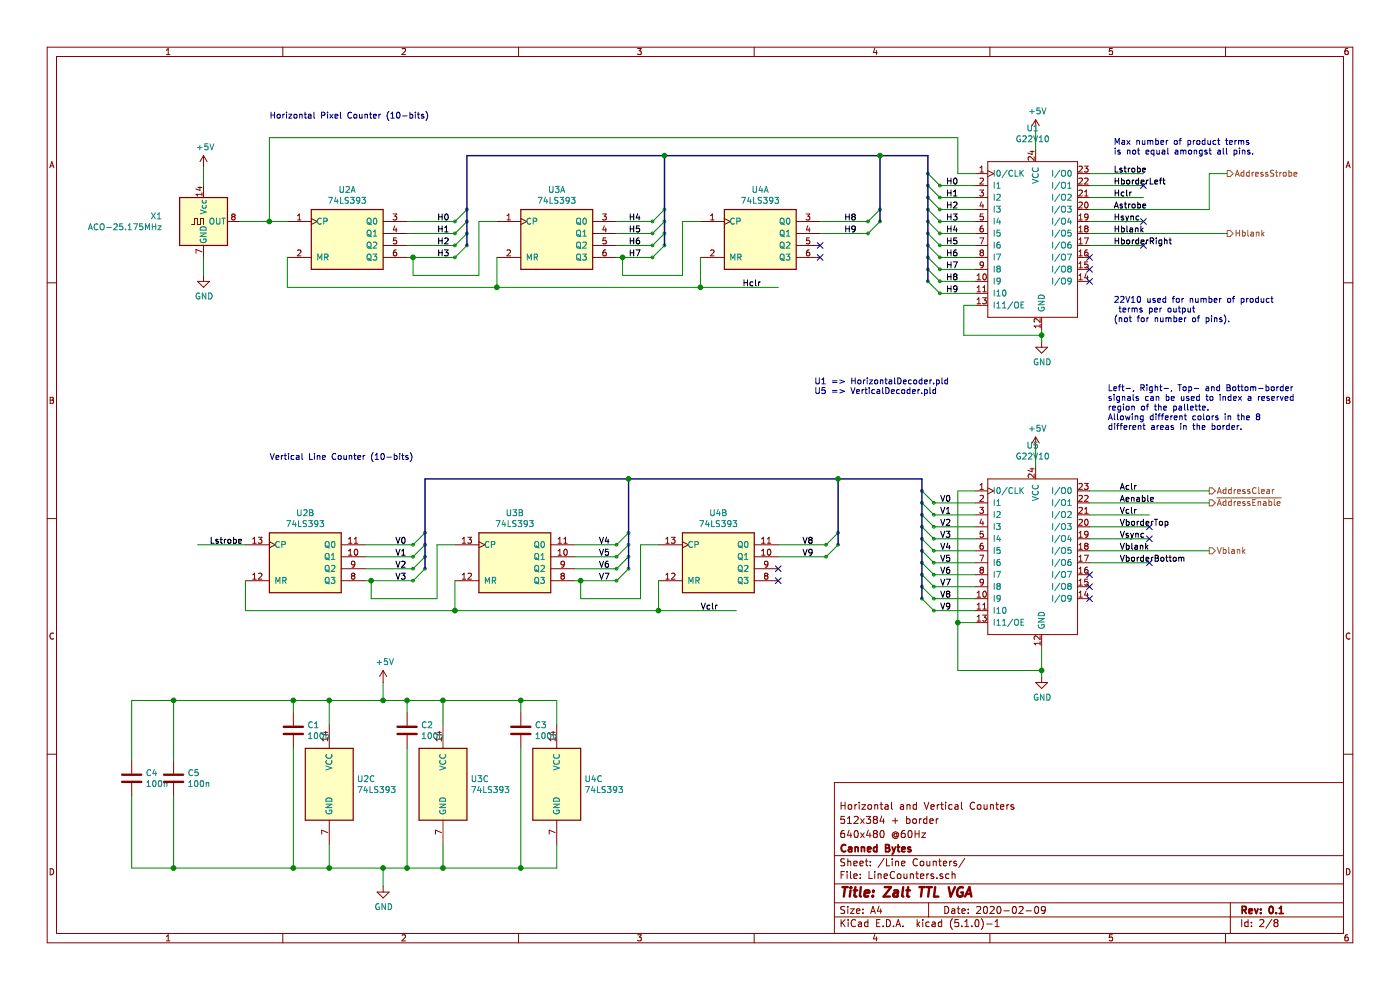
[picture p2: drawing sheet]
EESchema Schematic File Version 4
LIBS:ZaltTtlVga-cache
EELAYER 29 0
EELAYER END
$Descr A4 11693 8268
encoding utf-8
Sheet 2 8
Title "Zalt TTL VGA"
Date "2020-02-09"
Rev "0.1"
Comp "Canned Bytes"
Comment1 "640x480 @60Hz"
Comment2 "512x384 + border"
Comment3 "Horizontal and Vertical Counters"
Comment4 ""
$EndDescr
$Comp
L 74xx:74LS393 U?
U 1 1
P 6350 1950
AR Path="/5E484BD6" Ref="U?"  Part="1" 
AR Path="/5E451FD0/5E484BD6" Ref="U4"  Part="1" 
F 0 "U4" H 6350 2317 50  0000 C CNN
F 1 "74LS393" H 6350 2226 50  0000 C CNN
F 2 "" H 6350 1950 50  0001 C CNN
F 3 "74xx\\74LS393.pdf" H 6350 1950 50  0001 C CNN
	1    6350 1950
	1    0    0    -1  
$EndComp
$Comp
L 74xx:74LS393 U?
U 2 1
P 6000 4650
AR Path="/5E484BDC" Ref="U?"  Part="2" 
AR Path="/5E451FD0/5E484BDC" Ref="U4"  Part="2" 
F 0 "U4" H 6000 5017 50  0000 C CNN
F 1 "74LS393" H 6000 4926 50  0000 C CNN
F 2 "" H 6000 4650 50  0001 C CNN
F 3 "74xx\\74LS393.pdf" H 6000 4650 50  0001 C CNN
	2    6000 4650
	1    0    0    -1  
$EndComp
$Comp
L 74xx:74LS393 U?
U 1 1
P 4650 1950
AR Path="/5E484BE2" Ref="U?"  Part="1" 
AR Path="/5E451FD0/5E484BE2" Ref="U3"  Part="1" 
F 0 "U3" H 4650 2317 50  0000 C CNN
F 1 "74LS393" H 4650 2226 50  0000 C CNN
F 2 "" H 4650 1950 50  0001 C CNN
F 3 "74xx\\74LS393.pdf" H 4650 1950 50  0001 C CNN
	1    4650 1950
	1    0    0    -1  
$EndComp
$Comp
L 74xx:74LS393 U?
U 2 1
P 4300 4650
AR Path="/5E484BE8" Ref="U?"  Part="2" 
AR Path="/5E451FD0/5E484BE8" Ref="U3"  Part="2" 
F 0 "U3" H 4300 5017 50  0000 C CNN
F 1 "74LS393" H 4300 4926 50  0000 C CNN
F 2 "" H 4300 4650 50  0001 C CNN
F 3 "74xx\\74LS393.pdf" H 4300 4650 50  0001 C CNN
	2    4300 4650
	1    0    0    -1  
$EndComp
$Comp
L 74xx:74LS393 U?
U 1 1
P 2900 1950
AR Path="/5E484BEE" Ref="U?"  Part="1" 
AR Path="/5E451FD0/5E484BEE" Ref="U2"  Part="1" 
F 0 "U2" H 2900 2317 50  0000 C CNN
F 1 "74LS393" H 2900 2226 50  0000 C CNN
F 2 "" H 2900 1950 50  0001 C CNN
F 3 "74xx\\74LS393.pdf" H 2900 1950 50  0001 C CNN
	1    2900 1950
	1    0    0    -1  
$EndComp
$Comp
L 74xx:74LS393 U?
U 2 1
P 2550 4650
AR Path="/5E484BF4" Ref="U?"  Part="2" 
AR Path="/5E451FD0/5E484BF4" Ref="U2"  Part="2" 
F 0 "U2" H 2550 5017 50  0000 C CNN
F 1 "74LS393" H 2550 4926 50  0000 C CNN
F 2 "" H 2550 4650 50  0001 C CNN
F 3 "74xx\\74LS393.pdf" H 2550 4650 50  0001 C CNN
	2    2550 4650
	1    0    0    -1  
$EndComp
$Comp
L Oscillator:ACO-xxxMHz X?
U 1 1
P 1700 1850
AR Path="/5E484BFA" Ref="X?"  Part="1" 
AR Path="/5E451FD0/5E484BFA" Ref="X1"  Part="1" 
F 0 "X1" H 1357 1896 50  0000 R CNN
F 1 "ACO-25.175MHz" H 1357 1805 50  0000 R CNN
F 2 "Oscillator:Oscillator_DIP-14" H 2150 1500 50  0001 C CNN
F 3 "http://www.conwin.com/datasheets/cx/cx030.pdf" H 1600 1850 50  0001 C CNN
	1    1700 1850
	1    0    0    -1  
$EndComp
Wire Wire Line
	3400 1850 3800 1850
Wire Wire Line
	3400 1950 3800 1950
Wire Wire Line
	3400 2050 3800 2050
Wire Wire Line
	3400 2150 3450 2150
Entry Wire Line
	3800 1850 3900 1750
Entry Wire Line
	3800 1950 3900 1850
Entry Wire Line
	3800 2050 3900 1950
Entry Wire Line
	3800 2150 3900 2050
Wire Wire Line
	3450 2150 3450 2300
Wire Wire Line
	3450 2300 4000 2300
Wire Wire Line
	4000 2300 4000 1850
Wire Wire Line
	4000 1850 4150 1850
Connection ~ 3450 2150
Wire Wire Line
	3450 2150 3800 2150
Wire Wire Line
	2400 2150 2400 2400
Wire Wire Line
	2400 2400 4150 2400
Wire Wire Line
	5850 2400 5850 2150
Wire Wire Line
	4150 2150 4150 2400
Connection ~ 4150 2400
Wire Wire Line
	4150 2400 5850 2400
Text Label 3650 1850 0    50   ~ 0
H0
Text Label 3650 1950 0    50   ~ 0
H1
Text Label 3650 2050 0    50   ~ 0
H2
Text Label 3650 2150 0    50   ~ 0
H3
Wire Wire Line
	6850 1850 7250 1850
Wire Wire Line
	6850 1950 7250 1950
Entry Wire Line
	5450 1850 5550 1750
Entry Wire Line
	5450 1950 5550 1850
Entry Wire Line
	5450 2050 5550 1950
Entry Wire Line
	5450 2150 5550 2050
Entry Wire Line
	7250 1850 7350 1750
Entry Wire Line
	7250 1950 7350 1850
Text Label 5250 1850 0    50   ~ 0
H4
Text Label 5250 1950 0    50   ~ 0
H5
Text Label 5250 2050 0    50   ~ 0
H6
Text Label 5250 2150 0    50   ~ 0
H7
Text Label 7050 1850 0    50   ~ 0
H8
Text Label 7050 1950 0    50   ~ 0
H9
NoConn ~ 6850 2050
NoConn ~ 6850 2150
Wire Bus Line
	3900 1300 5550 1300
Wire Wire Line
	5150 1850 5450 1850
Wire Wire Line
	5150 1950 5450 1950
Wire Wire Line
	5150 2050 5450 2050
Wire Wire Line
	5150 2150 5200 2150
Connection ~ 5550 1300
Wire Bus Line
	5550 1300 7350 1300
Wire Wire Line
	5850 1850 5700 1850
Wire Wire Line
	5700 1850 5700 2300
Wire Wire Line
	5700 2300 5200 2300
Wire Wire Line
	5200 2300 5200 2150
Connection ~ 5200 2150
Wire Wire Line
	5200 2150 5450 2150
Entry Wire Line
	7750 1450 7850 1550
Entry Wire Line
	7750 1550 7850 1650
Entry Wire Line
	7750 1650 7850 1750
Entry Wire Line
	7750 1750 7850 1850
Entry Wire Line
	7750 1850 7850 1950
Entry Wire Line
	7750 1950 7850 2050
Entry Wire Line
	7750 2050 7850 2150
Entry Wire Line
	7750 2150 7850 2250
Entry Wire Line
	7750 2250 7850 2350
Entry Wire Line
	7750 2350 7850 2450
Wire Wire Line
	7850 1550 8150 1550
Wire Wire Line
	7850 1650 8150 1650
Wire Wire Line
	7850 1750 8150 1750
Wire Wire Line
	7850 1850 8150 1850
Wire Wire Line
	7850 1950 8150 1950
Wire Wire Line
	7850 2050 8150 2050
Wire Wire Line
	7850 2150 8150 2150
Wire Wire Line
	7850 2250 8150 2250
Wire Wire Line
	7850 2350 8150 2350
Wire Wire Line
	7850 2450 8150 2450
Text Label 7900 1550 0    50   ~ 0
H0
Text Label 7900 1650 0    50   ~ 0
H1
Text Label 7900 1750 0    50   ~ 0
H2
Text Label 7900 1850 0    50   ~ 0
H3
Text Label 7900 1950 0    50   ~ 0
H4
Text Label 7900 2050 0    50   ~ 0
H5
Text Label 7900 2150 0    50   ~ 0
H6
Text Label 7900 2250 0    50   ~ 0
H7
Text Label 7900 2350 0    50   ~ 0
H8
Text Label 7900 2450 0    50   ~ 0
H9
$Comp
L power:+5V #PWR?
U 1 1
P 8650 1100
AR Path="/5E484C54" Ref="#PWR?"  Part="1" 
AR Path="/5E451FD0/5E484C54" Ref="#PWR01"  Part="1" 
F 0 "#PWR01" H 8650 950 50  0001 C CNN
F 1 "+5V" H 8665 1273 50  0000 C CNN
F 2 "" H 8650 1100 50  0001 C CNN
F 3 "" H 8650 1100 50  0001 C CNN
	1    8650 1100
	1    0    0    -1  
$EndComp
$Comp
L power:GND #PWR?
U 1 1
P 8700 2850
AR Path="/5E484C5B" Ref="#PWR?"  Part="1" 
AR Path="/5E451FD0/5E484C5B" Ref="#PWR04"  Part="1" 
F 0 "#PWR04" H 8700 2600 50  0001 C CNN
F 1 "GND" H 8705 2677 50  0000 C CNN
F 2 "" H 8700 2850 50  0001 C CNN
F 3 "" H 8700 2850 50  0001 C CNN
	1    8700 2850
	1    0    0    -1  
$EndComp
Text Label 9300 1750 0    50   ~ 0
Astrobe
Text Label 9300 1850 0    50   ~ 0
Hsync
Text Label 9300 1950 0    50   ~ 0
Hblank
Text Label 9300 1450 0    50   ~ 0
Lstrobe
Text Label 9300 1650 0    50   ~ 0
Hclr
Wire Wire Line
	5850 2400 6500 2400
Connection ~ 5850 2400
Text Label 6200 2400 0    50   ~ 0
Hclr
Wire Wire Line
	3050 4550 3450 4550
Wire Wire Line
	3050 4650 3450 4650
Wire Wire Line
	3050 4750 3450 4750
Wire Wire Line
	3050 4850 3100 4850
Wire Wire Line
	4800 4550 5150 4550
Wire Wire Line
	4800 4650 5150 4650
Wire Wire Line
	4800 4750 5150 4750
Wire Wire Line
	4800 4850 4850 4850
Wire Wire Line
	6500 4550 6900 4550
Wire Wire Line
	6500 4650 6900 4650
Entry Wire Line
	3450 4550 3550 4450
Entry Wire Line
	3450 4650 3550 4550
Entry Wire Line
	3450 4750 3550 4650
Entry Wire Line
	3450 4850 3550 4750
Entry Wire Line
	5150 4550 5250 4450
Entry Wire Line
	5150 4650 5250 4550
Entry Wire Line
	5150 4750 5250 4650
Entry Wire Line
	5150 4850 5250 4750
Entry Wire Line
	6900 4550 7000 4450
Entry Wire Line
	6900 4650 7000 4550
Text Label 3300 4550 0    50   ~ 0
V0
Text Label 3300 4650 0    50   ~ 0
V1
Text Label 3300 4750 0    50   ~ 0
V2
Text Label 3300 4850 0    50   ~ 0
V3
Text Label 5000 4550 0    50   ~ 0
V4
Text Label 5000 4650 0    50   ~ 0
V5
Text Label 5000 4750 0    50   ~ 0
V6
Text Label 5000 4850 0    50   ~ 0
V7
Text Label 6700 4550 0    50   ~ 0
V8
Text Label 6700 4650 0    50   ~ 0
V9
Wire Wire Line
	3100 4850 3100 5000
Wire Wire Line
	3100 5000 3650 5000
Wire Wire Line
	3650 5000 3650 4550
Wire Wire Line
	3650 4550 3800 4550
Connection ~ 3100 4850
Wire Wire Line
	3100 4850 3450 4850
Wire Wire Line
	4850 4850 4850 5000
Wire Wire Line
	4850 5000 5350 5000
Wire Wire Line
	5350 5000 5350 4550
Wire Wire Line
	5350 4550 5500 4550
Connection ~ 4850 4850
Wire Wire Line
	4850 4850 5150 4850
Wire Wire Line
	2050 4850 2050 5100
Wire Wire Line
	2050 5100 3800 5100
Wire Wire Line
	5500 5100 5500 4850
Wire Wire Line
	3800 4850 3800 5100
Connection ~ 3800 5100
Wire Wire Line
	3800 5100 5500 5100
Connection ~ 5500 5100
Wire Bus Line
	3550 4000 5250 4000
Connection ~ 5250 4000
Wire Bus Line
	5250 4000 7000 4000
Connection ~ 7000 4000
Wire Bus Line
	7350 1300 7750 1300
Connection ~ 7350 1300
Wire Wire Line
	7800 4200 8150 4200
Wire Wire Line
	7800 4300 8150 4300
Wire Wire Line
	7800 4400 8150 4400
Wire Wire Line
	7800 4500 8150 4500
Wire Wire Line
	7800 4600 8150 4600
Wire Wire Line
	7800 4700 8150 4700
Wire Wire Line
	7800 4800 8150 4800
Wire Wire Line
	7800 4900 8150 4900
Wire Wire Line
	7800 5000 8150 5000
Wire Wire Line
	7800 5100 8150 5100
Text Label 7850 4200 0    50   ~ 0
V0
Text Label 7850 4300 0    50   ~ 0
V1
Text Label 7850 4400 0    50   ~ 0
V2
Text Label 7850 4500 0    50   ~ 0
V3
Text Label 7850 4600 0    50   ~ 0
V4
Text Label 7850 4700 0    50   ~ 0
V5
Text Label 7850 4800 0    50   ~ 0
V6
Text Label 7850 4900 0    50   ~ 0
V7
Text Label 7850 5000 0    50   ~ 0
V8
Text Label 7850 5100 0    50   ~ 0
V9
Entry Wire Line
	7700 4100 7800 4200
Entry Wire Line
	7700 4200 7800 4300
Entry Wire Line
	7700 4300 7800 4400
Entry Wire Line
	7700 4400 7800 4500
Entry Wire Line
	7700 4500 7800 4600
Entry Wire Line
	7700 4600 7800 4700
Entry Wire Line
	7700 4700 7800 4800
Entry Wire Line
	7700 4800 7800 4900
Entry Wire Line
	7700 4900 7800 5000
Entry Wire Line
	7700 5000 7800 5100
Wire Bus Line
	7000 4000 7700 4000
NoConn ~ 6500 4750
NoConn ~ 6500 4850
Wire Wire Line
	9100 4400 9600 4400
Text Label 9350 4300 0    50   ~ 0
Vclr
Text Label 9350 4500 0    50   ~ 0
Vsync
Text Label 9350 4600 0    50   ~ 0
Vblank
Text Label 9350 4400 0    50   ~ 0
VborderTop
Wire Wire Line
	2050 4550 1650 4550
Text Label 1750 4550 0    50   ~ 0
Lstrobe
$Comp
L power:+5V #PWR?
U 1 1
P 8650 3750
AR Path="/5E484CCC" Ref="#PWR?"  Part="1" 
AR Path="/5E451FD0/5E484CCC" Ref="#PWR05"  Part="1" 
F 0 "#PWR05" H 8650 3600 50  0001 C CNN
F 1 "+5V" H 8665 3923 50  0000 C CNN
F 2 "" H 8650 3750 50  0001 C CNN
F 3 "" H 8650 3750 50  0001 C CNN
	1    8650 3750
	1    0    0    -1  
$EndComp
$Comp
L power:GND #PWR?
U 1 1
P 8700 5650
AR Path="/5E484CD2" Ref="#PWR?"  Part="1" 
AR Path="/5E451FD0/5E484CD2" Ref="#PWR06"  Part="1" 
F 0 "#PWR06" H 8700 5400 50  0001 C CNN
F 1 "GND" H 8705 5477 50  0000 C CNN
F 2 "" H 8700 5650 50  0001 C CNN
F 3 "" H 8700 5650 50  0001 C CNN
	1    8700 5650
	1    0    0    -1  
$EndComp
$Comp
L power:GND #PWR?
U 1 1
P 1700 2300
AR Path="/5E484CDA" Ref="#PWR?"  Part="1" 
AR Path="/5E451FD0/5E484CDA" Ref="#PWR03"  Part="1" 
F 0 "#PWR03" H 1700 2050 50  0001 C CNN
F 1 "GND" H 1705 2127 50  0000 C CNN
F 2 "" H 1700 2300 50  0001 C CNN
F 3 "" H 1700 2300 50  0001 C CNN
	1    1700 2300
	1    0    0    -1  
$EndComp
$Comp
L power:+5V #PWR?
U 1 1
P 1700 1400
AR Path="/5E484CE0" Ref="#PWR?"  Part="1" 
AR Path="/5E451FD0/5E484CE0" Ref="#PWR02"  Part="1" 
F 0 "#PWR02" H 1700 1250 50  0001 C CNN
F 1 "+5V" H 1715 1573 50  0000 C CNN
F 2 "" H 1700 1400 50  0001 C CNN
F 3 "" H 1700 1400 50  0001 C CNN
	1    1700 1400
	1    0    0    -1  
$EndComp
Wire Wire Line
	1700 1400 1700 1550
Wire Wire Line
	1700 2150 1700 2300
Wire Wire Line
	9100 1550 9550 1550
Wire Wire Line
	9100 1650 9550 1650
Wire Wire Line
	8700 2750 8700 2800
Text Notes 9300 2700 0    50   ~ 0
22V10 used for number of product\n terms per output \n(not for number of pins).
Wire Wire Line
	9100 2050 9550 2050
Text Label 9300 2050 0    50   ~ 0
HborderRight
Text Notes 9300 1300 0    50   ~ 0
Max number of product terms\nis not equal amongst all pins. 
Wire Wire Line
	9100 4500 9600 4500
Wire Wire Line
	9100 4700 9600 4700
Text Label 9350 4700 0    50   ~ 0
VborderBottom
Text Notes 9250 3600 0    50   ~ 0
Left-, Right-, Top- and Bottom-border \nsignals can be used to index a reserved \nregion of the pallette.\nAllowing different colors in the 8 \ndifferent areas in the border.
Text Label 9350 4100 0    50   ~ 0
Aclr
Text Notes 2250 1000 0    50   ~ 0
Horizontal Pixel Counter (10-bits)
Text Notes 2250 3850 0    50   ~ 0
Vertical Line Counter (10-bits)
$Comp
L 74xx:74LS393 U?
U 3 1
P 2750 6550
AR Path="/5E4990CD" Ref="U?"  Part="3" 
AR Path="/5E451FD0/5E4990CD" Ref="U2"  Part="3" 
F 0 "U2" H 2980 6596 50  0000 L CNN
F 1 "74LS393" H 2980 6505 50  0000 L CNN
F 2 "" H 2750 6550 50  0001 C CNN
F 3 "74xx\\74LS393.pdf" H 2750 6550 50  0001 C CNN
	3    2750 6550
	1    0    0    -1  
$EndComp
$Comp
L 74xx:74LS393 U?
U 3 1
P 3700 6550
AR Path="/5E4990D3" Ref="U?"  Part="3" 
AR Path="/5E451FD0/5E4990D3" Ref="U3"  Part="3" 
F 0 "U3" H 3930 6596 50  0000 L CNN
F 1 "74LS393" H 3930 6505 50  0000 L CNN
F 2 "" H 3700 6550 50  0001 C CNN
F 3 "74xx\\74LS393.pdf" H 3700 6550 50  0001 C CNN
	3    3700 6550
	1    0    0    -1  
$EndComp
$Comp
L 74xx:74LS393 U?
U 3 1
P 4650 6550
AR Path="/5E4990D9" Ref="U?"  Part="3" 
AR Path="/5E451FD0/5E4990D9" Ref="U4"  Part="3" 
F 0 "U4" H 4880 6596 50  0000 L CNN
F 1 "74LS393" H 4880 6505 50  0000 L CNN
F 2 "" H 4650 6550 50  0001 C CNN
F 3 "74xx\\74LS393.pdf" H 4650 6550 50  0001 C CNN
	3    4650 6550
	1    0    0    -1  
$EndComp
$Comp
L Device:C C?
U 1 1
P 4350 6100
AR Path="/5E4990DF" Ref="C?"  Part="1" 
AR Path="/5E451FD0/5E4990DF" Ref="C3"  Part="1" 
F 0 "C3" H 4465 6146 50  0000 L CNN
F 1 "100n" H 4465 6055 50  0000 L CNN
F 2 "" H 4388 5950 50  0001 C CNN
F 3 "~" H 4350 6100 50  0001 C CNN
	1    4350 6100
	1    0    0    -1  
$EndComp
$Comp
L Device:C C?
U 1 1
P 3400 6100
AR Path="/5E4990E5" Ref="C?"  Part="1" 
AR Path="/5E451FD0/5E4990E5" Ref="C2"  Part="1" 
F 0 "C2" H 3515 6146 50  0000 L CNN
F 1 "100n" H 3515 6055 50  0000 L CNN
F 2 "" H 3438 5950 50  0001 C CNN
F 3 "~" H 3400 6100 50  0001 C CNN
	1    3400 6100
	1    0    0    -1  
$EndComp
$Comp
L Device:C C?
U 1 1
P 2450 6100
AR Path="/5E4990EB" Ref="C?"  Part="1" 
AR Path="/5E451FD0/5E4990EB" Ref="C1"  Part="1" 
F 0 "C1" H 2565 6146 50  0000 L CNN
F 1 "100n" H 2565 6055 50  0000 L CNN
F 2 "" H 2488 5950 50  0001 C CNN
F 3 "~" H 2450 6100 50  0001 C CNN
	1    2450 6100
	1    0    0    -1  
$EndComp
$Comp
L Device:C C?
U 1 1
P 1100 6500
AR Path="/5E4990F1" Ref="C?"  Part="1" 
AR Path="/5E451FD0/5E4990F1" Ref="C4"  Part="1" 
F 0 "C4" H 1215 6546 50  0000 L CNN
F 1 "100n" H 1215 6455 50  0000 L CNN
F 2 "" H 1138 6350 50  0001 C CNN
F 3 "~" H 1100 6500 50  0001 C CNN
	1    1100 6500
	1    0    0    -1  
$EndComp
$Comp
L Device:C C?
U 1 1
P 1450 6500
AR Path="/5E4990F7" Ref="C?"  Part="1" 
AR Path="/5E451FD0/5E4990F7" Ref="C5"  Part="1" 
F 0 "C5" H 1565 6546 50  0000 L CNN
F 1 "100n" H 1565 6455 50  0000 L CNN
F 2 "" H 1488 6350 50  0001 C CNN
F 3 "~" H 1450 6500 50  0001 C CNN
	1    1450 6500
	1    0    0    -1  
$EndComp
$Comp
L power:GND #PWR?
U 1 1
P 3200 7400
AR Path="/5E499103" Ref="#PWR?"  Part="1" 
AR Path="/5E451FD0/5E499103" Ref="#PWR08"  Part="1" 
F 0 "#PWR08" H 3200 7150 50  0001 C CNN
F 1 "GND" H 3205 7227 50  0000 C CNN
F 2 "" H 3200 7400 50  0001 C CNN
F 3 "" H 3200 7400 50  0001 C CNN
	1    3200 7400
	1    0    0    -1  
$EndComp
Wire Wire Line
	4650 5850 4650 6050
Wire Wire Line
	4350 5950 4350 5850
Wire Wire Line
	3700 6050 3700 5850
Connection ~ 3700 5850
Wire Wire Line
	3400 5950 3400 5850
Wire Wire Line
	2450 6250 2450 7250
Wire Wire Line
	4350 6250 4350 7250
Wire Wire Line
	3700 7050 3700 7250
Connection ~ 3700 7250
Wire Wire Line
	3400 6250 3400 7250
Wire Wire Line
	2750 7050 2750 7250
Connection ~ 2750 7250
Wire Wire Line
	3200 5700 3200 5850
Connection ~ 3200 5850
Wire Wire Line
	3200 7400 3200 7250
Connection ~ 3200 7250
Wire Wire Line
	1100 6650 1100 7250
Wire Wire Line
	1100 7250 1450 7250
Wire Wire Line
	2450 5950 2450 5850
Wire Wire Line
	1100 6350 1100 5850
Wire Wire Line
	1100 5850 1450 5850
Wire Wire Line
	1450 6350 1450 5850
Connection ~ 1450 5850
Wire Wire Line
	1450 6650 1450 7250
Connection ~ 1450 7250
Connection ~ 3400 5850
Connection ~ 3400 7250
Connection ~ 4350 5850
Connection ~ 4350 7250
Wire Wire Line
	3200 5850 3400 5850
Wire Wire Line
	3200 7250 3400 7250
Wire Wire Line
	2750 7250 3200 7250
Wire Wire Line
	4350 5850 4650 5850
Wire Wire Line
	4350 7250 4650 7250
Wire Wire Line
	3700 5850 4350 5850
Wire Wire Line
	3700 7250 4350 7250
Wire Wire Line
	3400 5850 3700 5850
Wire Wire Line
	3400 7250 3700 7250
Connection ~ 2450 5850
Connection ~ 2450 7250
Wire Wire Line
	2450 7250 2750 7250
Wire Wire Line
	1450 5850 2450 5850
Wire Wire Line
	1450 7250 2450 7250
Text HLabel 10250 1450 2    50   Output ~ 0
AddressStrobe
Text HLabel 10100 4100 2    50   Output ~ 0
AddressClear
Wire Wire Line
	9100 4100 10100 4100
Wire Wire Line
	9100 1450 9550 1450
Text HLabel 10100 4200 2    50   Output ~ 0
~AddressEnable
Text Label 9300 1550 0    50   ~ 0
HborderLeft
Wire Wire Line
	9100 4200 10100 4200
Text Label 9350 4200 0    50   ~ 0
Aenable
$Comp
L 22V10:G22V10 U1
U 1 1
P 8650 1900
F 0 "U1" H 8625 2731 50  0000 C CNN
F 1 "G22V10" H 8625 2640 50  0000 C CNN
F 2 "" H 8550 2500 50  0001 C CNN
F 3 "" H 8550 2500 50  0001 C CNN
	1    8650 1900
	1    0    0    -1  
$EndComp
Wire Wire Line
	2000 1850 2250 1850
Wire Wire Line
	8150 1450 8000 1450
Wire Wire Line
	8000 1450 8000 1150
Wire Wire Line
	8000 1150 2250 1150
Wire Wire Line
	2250 1150 2250 1850
Connection ~ 2250 1850
Wire Wire Line
	2250 1850 2400 1850
Wire Wire Line
	8650 1100 8650 1250
Wire Wire Line
	10100 1750 10100 1450
Wire Wire Line
	10100 1450 10250 1450
Wire Wire Line
	9100 1750 10100 1750
$Comp
L 22V10:G22V10 U5
U 1 1
P 8650 4550
F 0 "U5" H 8625 5381 50  0000 C CNN
F 1 "G22V10" H 8625 5290 50  0000 C CNN
F 2 "" H 8550 5150 50  0001 C CNN
F 3 "" H 8550 5150 50  0001 C CNN
	1    8650 4550
	1    0    0    -1  
$EndComp
Wire Wire Line
	8650 3900 8650 3750
Wire Wire Line
	9100 4300 9600 4300
Wire Wire Line
	5500 5100 6150 5100
Text Label 5850 5100 0    50   ~ 0
Vclr
Wire Wire Line
	9100 1850 9550 1850
Wire Wire Line
	8700 2800 8050 2800
Wire Wire Line
	8050 2800 8050 2550
Wire Wire Line
	8050 2550 8150 2550
Connection ~ 8700 2800
Wire Wire Line
	8700 2800 8700 2850
NoConn ~ 9100 2350
NoConn ~ 9100 2250
NoConn ~ 9100 2150
NoConn ~ 9550 2050
NoConn ~ 9550 1850
NoConn ~ 9550 1550
Wire Wire Line
	2450 5850 2750 5850
Wire Wire Line
	2750 6050 2750 5850
Connection ~ 2750 5850
Wire Wire Line
	2750 5850 3200 5850
$Comp
L power:+5V #PWR?
U 1 1
P 3200 5700
AR Path="/5E58F05B" Ref="#PWR?"  Part="1" 
AR Path="/5E451FD0/5E58F05B" Ref="#PWR0101"  Part="1" 
F 0 "#PWR0101" H 3200 5550 50  0001 C CNN
F 1 "+5V" H 3215 5873 50  0000 C CNN
F 2 "" H 3200 5700 50  0001 C CNN
F 3 "" H 3200 5700 50  0001 C CNN
	1    3200 5700
	1    0    0    -1  
$EndComp
Wire Wire Line
	8150 4100 8000 4100
Wire Wire Line
	8000 4100 8000 5200
Wire Wire Line
	8150 5200 8000 5200
Connection ~ 8000 5200
NoConn ~ 9100 5000
NoConn ~ 9100 4900
NoConn ~ 9100 4800
NoConn ~ 9600 4700
NoConn ~ 9600 4500
NoConn ~ 9600 4400
Wire Wire Line
	8700 5600 8000 5600
Wire Wire Line
	8000 5200 8000 5600
Wire Wire Line
	8700 5400 8700 5600
Connection ~ 8700 5600
Wire Wire Line
	8700 5600 8700 5650
Wire Wire Line
	4650 7050 4650 7250
Text HLabel 10250 1950 2    50   Output ~ 0
Hblank
Text HLabel 10100 4600 2    50   Output ~ 0
Vblank
Wire Wire Line
	9100 4600 10100 4600
Wire Wire Line
	9100 1950 10250 1950
Text Notes 6800 3300 0    50   ~ 0
U1 => HorizontalDecoder.pld\nU5 => VerticalDecoder.pld
Wire Bus Line
	7000 4000 7000 4550
Wire Bus Line
	7350 1300 7350 1850
Wire Bus Line
	5250 4000 5250 4750
Wire Bus Line
	3550 4000 3550 4750
Wire Bus Line
	5550 1300 5550 2050
Wire Bus Line
	3900 1300 3900 2050
Wire Bus Line
	7700 4000 7700 5000
Wire Bus Line
	7750 1300 7750 2350
$EndSCHEMATC
